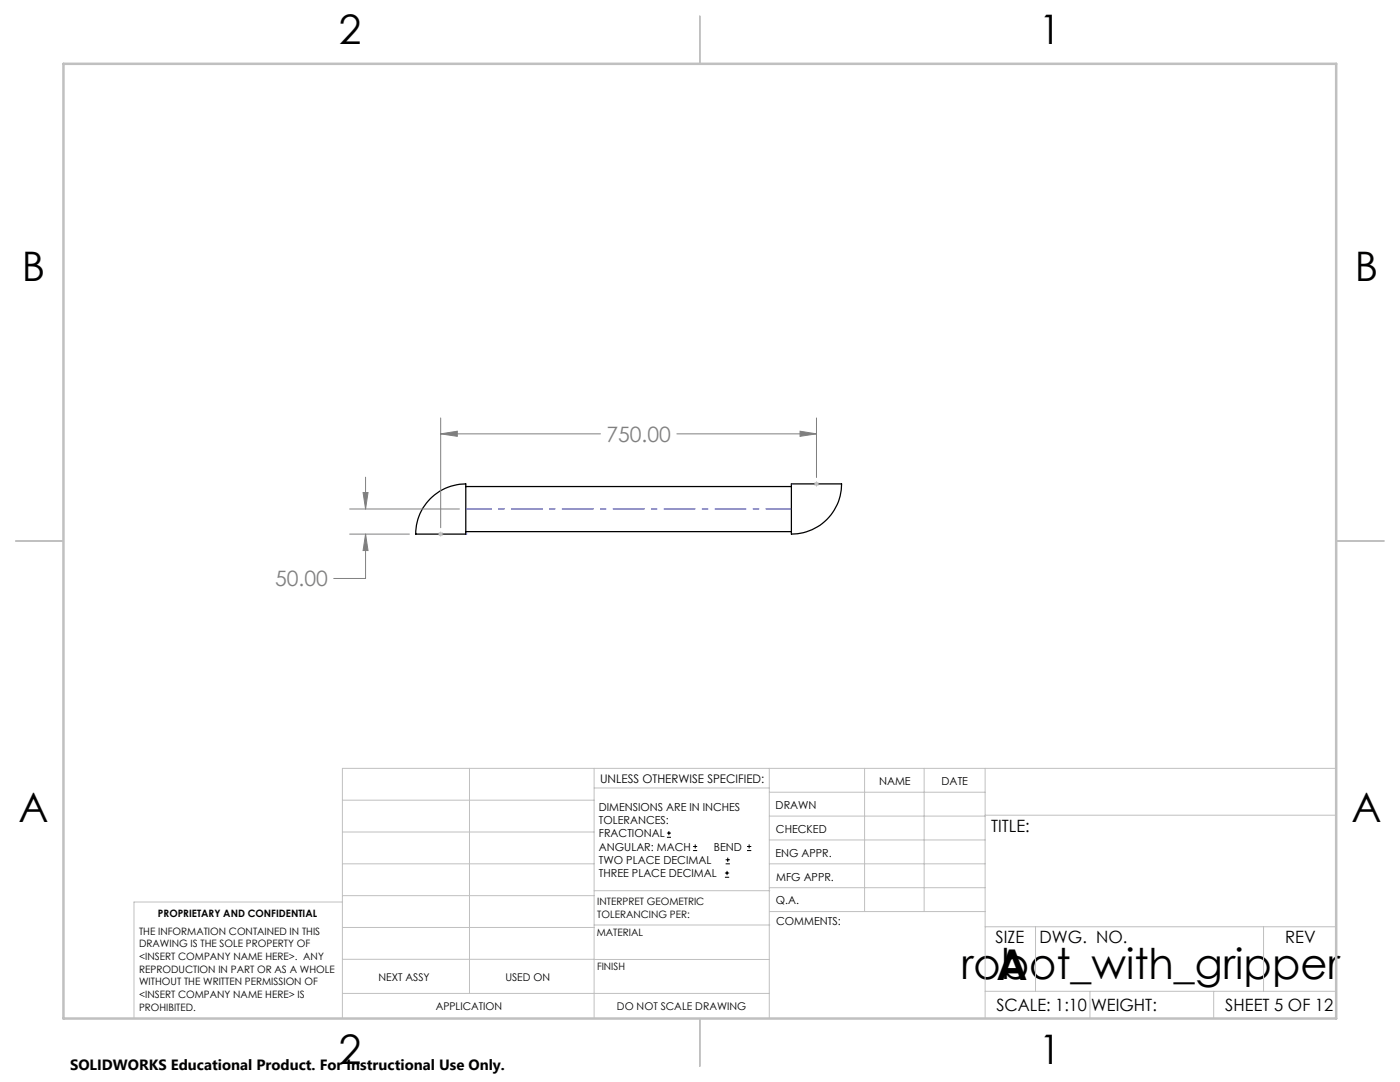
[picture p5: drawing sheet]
<svg xmlns="http://www.w3.org/2000/svg" width="279mm" height="216mm" viewBox="0 0 279 216" stroke-linecap="round" stroke-linejoin="round" font-family="sans-serif">
<path d="M85.9 99.5a9.6 9.6 0 0 1 7.1-2.9v10h-10a9.6 9.6 0 0 1 2.9-7.1zM93 97.1h64.9M157.9 96.6h10a9.9 9.9 0 0 1-10 9.9zM93 106.1h64.9" fill="none" stroke="#000" stroke-width=".25"/>
<g fill="none" stroke="#000" stroke-width=".2">
<path d="M133.1 167.1h.8M133.1 166.2h.8M133.5 165.8v.9M138.3 169.7h.8M138.3 168.9h.8M138.7 168.5v.8M144.7 175h.8M144.7 174.2h.8M144.8 172.4h.9M144.8 171.6h.9M145.1 173.8v.8M145.2 171.1v.9"/>
<path d="M149.1 169.7h.8M149.1 168.9h.8M149.5 168.5v.8"/>
</g>
<path d="M72.5 98.3h.9l-.4 3.3zM73 95.2v6.4M87.9 86.6l3.4-.6v1.1zM87.9 83.4v21.9M87.9 86.6h31.9M135.1 86.6h27.8M159.7 86l3.2 .6-3.2 .5zM162.9 83.4v11.9M69.8 106.6h11.9M69.8 101.6h21.9M73 106.6l.4 3.3h-.9zM73 106.6v8.8h-6.4" fill="none" stroke="#808080" stroke-width=".2"/>
<g fill="none" stroke="#c0c0c0" stroke-width=".2">
<path d="M162.5 96.6h.9M162.6 96.2l.7 .7M162.9 96.1v1M163.3 96.2l-.7 .7M87.5 106.6h.9M87.6 106.2l.7 .7M87.9 106.1v1M88.3 106.2l-.7 .7M68.3 159.7h50.3M93.7 153.3v44.9M118.6 153.3v49.9M118.6 157.2h34.9"/>
<path d="M153.5 153.3v49.9M153.5 158.1h43.1M172.5 153.3v28.6M184.4 153.3v28.6M196.6 153.3v49.9M266.7 153.3h-198.4v49.9M68.3 178.7h50.3M68.3 172.4h50.3M68.3 166h50.3M68.3 180h-41.6v23.2M118.6 177.7h35M153.5 167.6h43.1"/>
<path d="M153.5 162.8h43.1M153.5 172.4h43.1M153.5 177.1h43.1M196.6 162.7h70.1M68.3 198.2h85.2M68.3 191.4l85.2 .1M68.3 185.1h50.3M118.6 184.6h35M153.6 181.9h43M196.6 197.8h70.1M196.6 184.9h70.1M206.7 184.9v12.9"/>
<path d="M217.5 197.8v5.4M242.2 197.8v5.4M252.2 184.9v12.9"/>
</g>
<path d="M158 96.6h.1M93 106.6h.1" fill="none" stroke="#00f" stroke-width=".2" stroke-dasharray="6.3 1.3 1.3 1.3"/>
<path d="M158 101.6h-65" fill="none" stroke="#00f" stroke-width=".2" stroke-dasharray="6.3 1.3 1.3 1.3" stroke-dashoffset="1.2" stroke-linecap="butt"/>
<path d="M139.7 3.2v9.5M3.1 107.9h9.6M266.7 107.9h9.5M139.7 203.2v9.6" fill="none" stroke="#c0c0c0" stroke-width=".25"/>
<path d="M12.7 12.7h254v190.5h-254z" fill="none" stroke="#c0c0c0" stroke-width=".5"/>
<g fill="#808080">
<path d="M73 106.6l.4 3.3h-.9zM72.5 98.3h.9l-.4 3.3z"/>
<path d="M87.9 86.6l3.4-.6v1.1zM159.7 86l3.2 .6-3.2 .5z"/>
</g>
<g font-size="8.5">
<text x="191.8" y="195.4">robot_with_gripper</text>
<text x="198.9" y="195.5">A</text>
</g>
<g font-size="8.1">
<text x="67.6" y="8.9">2</text>
<text x="207.3" y="8.9">1</text>
<text x="4.4" y="56.2">B</text>
<text x="270.4" y="56.2">B</text>
<text x="3.7" y="164.1">A</text>
<text x="269.7" y="164.1">A</text>
<text x="67.6" y="212.4">2</text>
<text x="207.3" y="212.4">1</text>
</g>
<g font-size="4.2" fill="#808080">
<text x="121" y="88.1">750.00</text>
<text x="54.9" y="117">50.00</text>
</g>
<g font-size="3.4">
<text x="197.8" y="166">TITLE:</text>
<text x="198.7" y="188.1">SIZE</text>
<text x="207.5" y="188.1">DWG. NO.</text>
<text x="256.5" y="188.2">REV</text>
<text x="198.8" y="201.7">SCALE: 1:10</text>
<text x="217.7" y="201.8">WEIGHT:</text>
<text x="244.5" y="201.7">SHEET 5 OF 12</text>
</g>
<text font-size="3" x="14" y="213.5">SOLIDWORKS Educational Product. For Instructional Use Only.</text>
<text font-size="2.4" x="119.8" y="156.2">UNLESS OTHERWISE SPECIFIED:</text>
<g font-size="2.2">
<text x="119.5" y="161.8">DIMENSIONS ARE IN INCHES</text>
<text x="154.8" y="161.4">DRAWN</text>
<text x="175.4" y="156.6">NAME</text>
<text x="187.9" y="156.7">DATE</text>
<text x="119.5" y="164.4">TOLERANCES:</text>
<text x="119.5" y="167.1">FRACTIONAL</text>
<text x="154.9" y="166.3">CHECKED</text>
<text x="119.5" y="169.7">ANGULAR: MACH</text>
<text x="119.5" y="172.4">TWO PLACE DECIMAL</text>
<text x="142.5" y="169.7">BEND</text>
<text x="154.8" y="170.9">ENG APPR.</text>
<text x="119.5" y="175">THREE PLACE DECIMAL</text>
<text x="154.9" y="175.7">MFG APPR.</text>
<text x="154.9" y="180.4">Q.A.</text>
<text x="154.9" y="184.6">COMMENTS:</text>
</g>
<g font-size="2.1">
<text x="75.5" y="195.7">NEXT ASSY</text>
<text x="100.9" y="195.7">USED ON</text>
<text x="86.9" y="201.5">APPLICATION</text>
<text x="123.1" y="201.6">DO NOT SCALE DRAWING</text>
</g>
<g font-size="2">
<text x="31.5" y="182.9">PROPRIETARY AND CONFIDENTIAL</text>
<text x="119.2" y="180.6">INTERPRET GEOMETRIC</text>
<text x="119.2" y="183.1">TOLERANCING PER:</text>
<text x="27.8" y="186.5">THE INFORMATION CONTAINED IN THIS</text>
<text x="27.8" y="189">DRAWING IS THE SOLE PROPERTY OF</text>
<text x="27.8" y="191.6">&lt;INSERT COMPANY NAME HERE&gt;. ANY</text>
<text x="119.1" y="186.7">MATERIAL</text>
<text x="27.8" y="194.1">REPRODUCTION IN PART OR AS A WHOLE</text>
<text x="27.8" y="196.6">WITHOUT THE WRITTEN PERMISSION OF</text>
<text x="119.1" y="193.5">FINISH</text>
<text x="27.8" y="199.1">&lt;INSERT COMPANY NAME HERE&gt; IS</text>
<text x="27.8" y="201.7">PROHIBITED.</text>
</g>
</svg>
